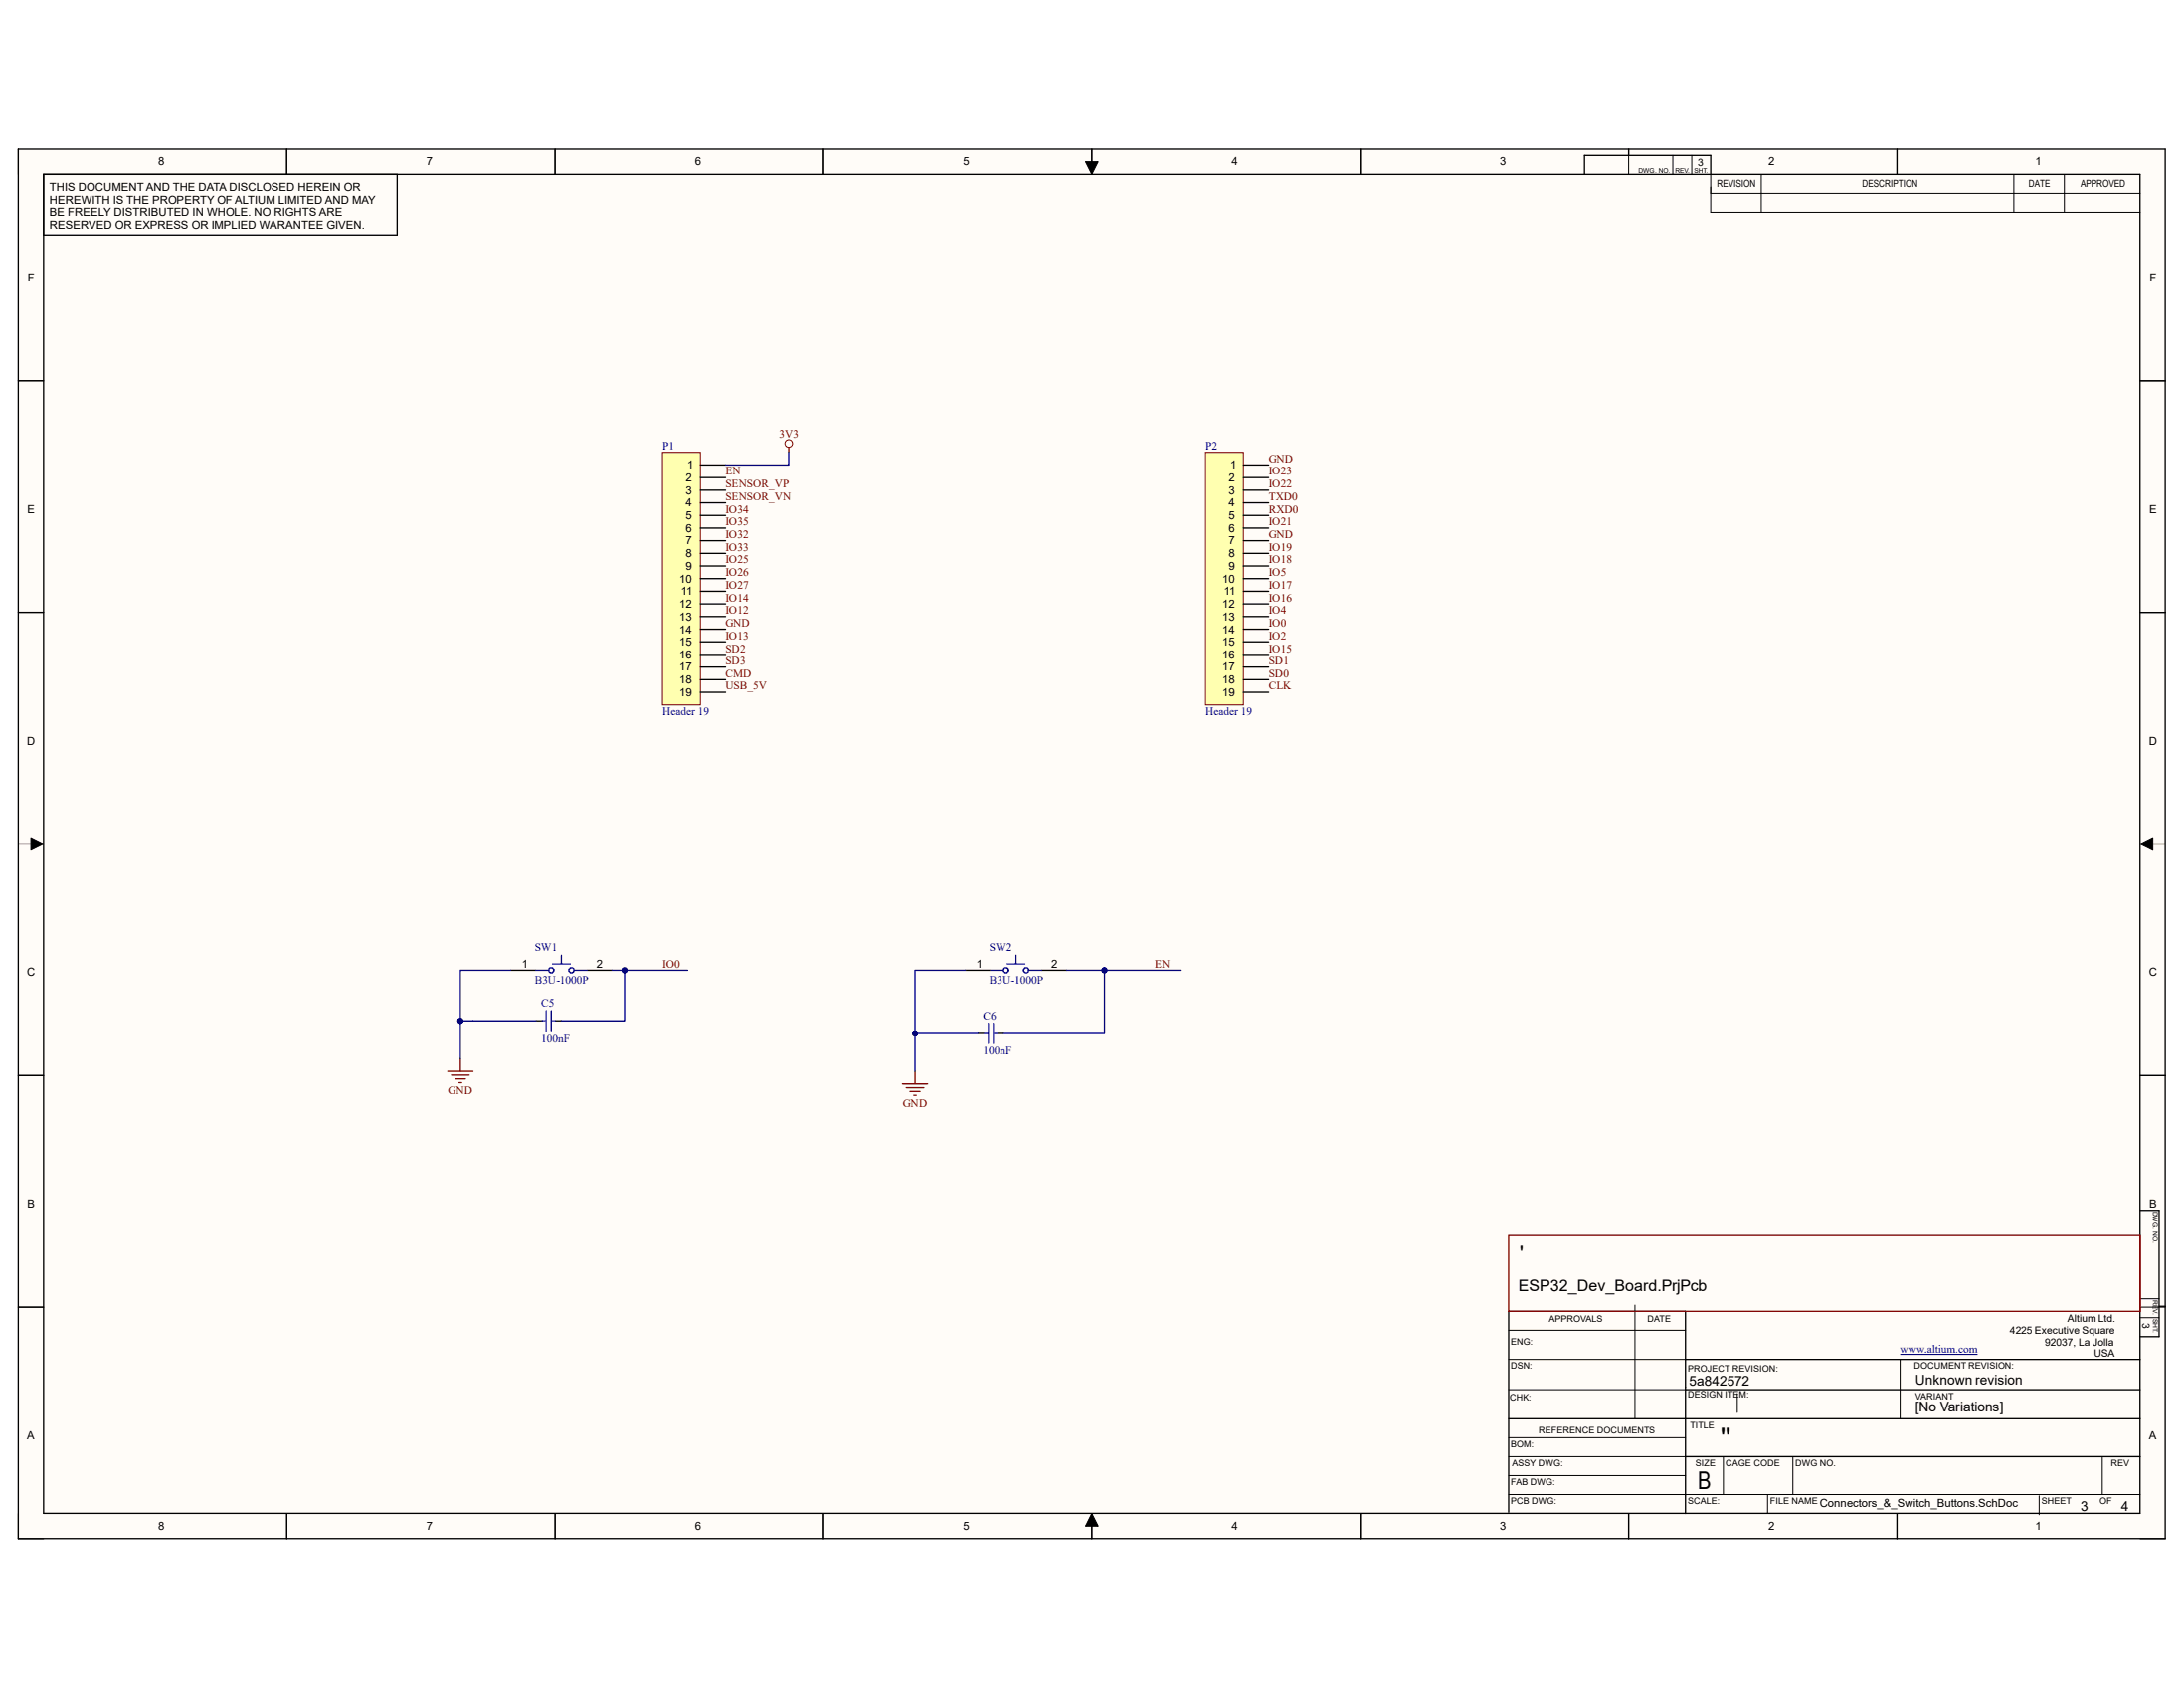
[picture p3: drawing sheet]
<svg xmlns="http://www.w3.org/2000/svg" width="279mm" height="216mm" viewBox="0 0 279 216" stroke-linecap="round" stroke-linejoin="round" font-family="sans-serif">
<g fill="#fffcf8">
<path d="M2.3 19.1h274.7v177.7h-274.7z" fill-rule="evenodd"/>
<path d="M5.6 22.3h268.2v171.3h-268.2z" fill-rule="evenodd"/>
</g>
<g fill="none" stroke="#000" stroke-width=".13">
<path d="M2.3 19.1v3.2M36.7 19.1v3.2M71 19.1v3.2M105.3 19.1v3.2M139.7 19.1v3.2M174 19.1v3.2M208.4 19.1v3.2M214 19.9v2.4M216.4 19.9v2.4M242.7 19.1v3.2M138.9 20.7h1.6l-.8 1.6zM218.9 22.3v4.9h54.9"/>
<path d="M218.9 24.7h54.9M225.3 22.3v4.9M257.6 22.3v4.9M264.1 22.3v4.9M2.3 48.7h3.3M273.8 48.7h3.2M2.3 78.3h3.3M273.8 78.3h3.2M2.3 107.9h3.3M4 107.1l1.6 .8-1.6 .8zM273.8 107.9l1.6-.8v1.7zM273.8 107.9h3.2"/>
<path d="M2.3 137.6h3.3M273.8 137.6h3.2M2.3 167.2h3.3M193 173.9h22.6M193 170.1h22.6M193 177.7h22.6M209.2 166.9v14.6M222.2 178.2v2.5M243.1 173.9v7.6M273.8 167.2h3.2M273.8 168.5h2.4M273.8 166.1h2.4"/>
<path d="M2.3 193.6v3.2h3.3M36.7 193.6v3.2M71 193.6v3.2M105.3 193.6v3.2M139.7 193.6l.8 1.6h-1.6zM139.7 193.6v3.2M174 193.6v3.2M193 191.2h80.8M193 186.3h22.6M193 183.9h22.6M193 188.7h22.6M208.4 193.6v3.2"/>
<path d="M220.5 186.3v4.9M226.1 191.2v2.4M229.4 186.3v4.9M242.7 193.6v3.2M260.9 191.3v2.4M268.9 186.3v4.9M273.8 196.8h3.2"/>
</g>
<g fill="none" stroke="#000" stroke-width=".17">
<path d="M2.3 19.1h274.7v177.7h-274.7zM36.7 19.1v3.2M71 19.1v3.2M105.3 19.1v3.2M139.7 19.1v3.2M174 19.1v3.2M208.4 19.1v.8M242.7 19.1v3.2M5.6 22.3h268.2v171.3h-268.2zM50.8 22.3v7.8h-45.2M202.7 22.3v-2.4h16.2v2.4M2.3 48.7h3.3"/>
<path d="M273.8 48.7h3.2M2.3 78.3h3.3M273.8 78.3h3.2M2.3 107.9h3.3M273.8 107.9h3.2M2.3 137.6h3.3M273.8 137.6h3.2M273.8 154.8h2.4v16.2h-2.4M2.3 167.2h3.3M215.6 173.9h58.2M215.6 177.7h58.2M276.2 167.1h.8"/>
<path d="M36.7 193.6v3.2M71 193.6v3.2M105.3 193.6v3.2M139.7 193.6v3.2M174 193.6v3.2M193 193.4v-25.7h22.6v25.9M193 181.5h80.8M208.4 193.6v3.2M215.6 186.3h58.2M242.7 193.6v3.2"/>
</g>
<path d="M138.9 20.7h1.6l-.8 1.6zM4 107.1l1.6 .8-1.6 .8zM273.8 107.9l1.6-.8v1.7zM139.7 193.6l.8 1.6h-1.6z" fill="#000"/>
<path d="M193 158h80.8v9.7h-80.8z" fill="none" stroke="#800000" stroke-width=".17"/>
<path d="M243.1 173.2h9.9" fill="none" stroke="#000080" stroke-width=".13"/>
<path d="M84.7 57.9h4.9v32.3h-4.9z" fill-rule="evenodd" fill="#ffffb0"/>
<path d="M84.7 57.9h4.9v32.3h-4.9z" fill="none" stroke="#800000" stroke-width=".13"/>
<g fill="none" stroke="#000" stroke-width=".17">
<path d="M89.6 59.5h3.2M89.6 61.1h3.2M89.6 62.7h3.2M89.6 64.3h3.2M89.6 65.9h3.2M89.6 67.5h3.2M89.6 69.2h3.2M89.6 70.8h3.2M89.6 72.4h3.2M89.6 74h3.2M89.6 75.6h3.2M89.6 77.2h3.2"/>
<path d="M89.6 78.9h3.2M89.6 80.5h3.2M89.6 82.1h3.2M89.6 83.7h3.2M89.6 85.3h3.2M89.6 86.9h3.2M89.6 88.6h3.2"/>
</g>
<path d="M154.2 57.9h4.9v32.3h-4.9z" fill-rule="evenodd" fill="#ffffb0"/>
<path d="M154.2 57.9h4.9v32.3h-4.9z" fill="none" stroke="#800000" stroke-width=".13"/>
<g fill="none" stroke="#000" stroke-width=".17">
<path d="M159.1 59.5h3.2M159.1 61.1h3.2M159.1 62.7h3.2M159.1 64.3h3.2M159.1 65.9h3.2M159.1 67.5h3.2M159.1 69.2h3.2M159.1 70.8h3.2M159.1 72.4h3.2M159.1 74h3.2M159.1 75.6h3.2M159.1 77.2h3.2"/>
<path d="M159.1 78.9h3.2M159.1 80.5h3.2M159.1 82.1h3.2M159.1 83.7h3.2M159.1 85.3h3.2M159.1 86.9h3.2M159.1 88.6h3.2M65.4 124.1h3.2M68.6 130.6h.8M71 130.6h.8M75.1 124.1h3.2M123.5 124.1h3.3"/>
<path d="M125.1 132.2h.8M127.6 132.2h.8M133.2 124.1h3.3"/>
</g>
<g fill="none" stroke="#00f" stroke-width=".17">
<path d="M68.6 124.1h1.6M69.4 130.6h.5M69.9 129.3v2.6M70.5 129.3v2.6M70.5 130.6h.5M70.7 123.3h2.3M71.8 122.2v1.1M73.4 124.1h1.7M125.9 132.2h.5M126.4 130.9v2.6M126.8 124.1h1.6M127.1 130.9v2.6"/>
<path d="M127.1 132.2h.5M128.9 123.3h2.2M130 122.2v1.1M131.6 124.1h1.6"/>
<circle cx="70.5" cy="124.1" r=".32"/>
<circle cx="73.1" cy="124.1" r=".32"/>
<circle cx="128.7" cy="124.1" r=".32"/>
<circle cx="131.3" cy="124.1" r=".32"/>
</g>
<path d="M78.3 124.1h1.6v6.5h-8.1" fill="none" stroke="#000080" stroke-width=".17"/>
<circle cx="79.9" cy="124.1" r=".32" fill="#000080"/>
<circle cx="79.9" cy="124.1" r=".32" fill="none" stroke="#000080" stroke-width=".13"/>
<path d="M136.5 124.1h4.8v8.1h-12.9" fill="none" stroke="#000080" stroke-width=".17"/>
<circle cx="141.3" cy="124.1" r=".32" fill="#000080"/>
<circle cx="141.3" cy="124.1" r=".32" fill="none" stroke="#000080" stroke-width=".13"/>
<path d="M123.5 124.1h-6.4v8.1h8" fill="none" stroke="#000080" stroke-width=".17"/>
<circle cx="117.1" cy="132.2" r=".32" fill="#000080"/>
<circle cx="117.1" cy="132.2" r=".32" fill="none" stroke="#000080" stroke-width=".13"/>
<path d="M57.3 137h3.2M57.8 137.5h2.2M58.2 138h1.3M58.7 138.5h.4M58.9 135.4v1.6M115.4 138.6h3.3M115.9 139.1h2.3M116.4 139.6h1.3M117.1 137v1.6M116.9 140.1h.3" fill="none" stroke="#800000" stroke-width=".17"/>
<path d="M65.4 124.1h-6.5v6.5" fill="none" stroke="#000080" stroke-width=".17"/>
<circle cx="58.9" cy="130.6" r=".32" fill="#000080"/>
<circle cx="58.9" cy="130.6" r=".32" fill="none" stroke="#000080" stroke-width=".13"/>
<path d="M68.6 130.6h-9.7v4.8" fill="none" stroke="#000080" stroke-width=".17"/>
<circle cx="58.9" cy="130.6" r=".32" fill="#000080"/>
<circle cx="58.9" cy="130.6" r=".32" fill="none" stroke="#000080" stroke-width=".13"/>
<path d="M117.1 132.2v4.8" fill="none" stroke="#000080" stroke-width=".17"/>
<circle cx="117.1" cy="132.2" r=".32" fill="#000080"/>
<circle cx="117.1" cy="132.2" r=".32" fill="none" stroke="#000080" stroke-width=".13"/>
<circle cx="100.9" cy="56.7" r=".49" fill="none" stroke="#800000" stroke-width=".13"/>
<path d="M100.9 57.2v.7" fill="none" stroke="#800000" stroke-width=".17"/>
<path d="M100.9 57.9v1.6h-8.1M79.9 124.1h8.1" fill="none" stroke="#000080" stroke-width=".17"/>
<circle cx="79.9" cy="124.1" r=".32" fill="#000080"/>
<circle cx="79.9" cy="124.1" r=".32" fill="none" stroke="#000080" stroke-width=".13"/>
<path d="M141.3 124.1h9.7" fill="none" stroke="#000080" stroke-width=".17"/>
<circle cx="141.3" cy="124.1" r=".32" fill="#000080"/>
<circle cx="141.3" cy="124.1" r=".32" fill="none" stroke="#000080" stroke-width=".13"/>
<text font-size="3.5" x="220.1" y="185.1">''</text>
<text font-size="3.1" x="217.2" y="190.5">B</text>
<text font-size="2.6" x="194.4" y="161.2">'</text>
<text font-size="2" x="194.3" y="165.2">ESP32_Dev_Board.PrjPcb</text>
<g font-size="1.7">
<text x="216.1" y="177.2">5a842572</text>
<text x="245" y="177">Unknown revision</text>
<text x="245" y="180.6">[No Variations]</text>
<text x="266.2" y="193.2">3</text>
<text x="271.4" y="193.2">4</text>
</g>
<g font-size="1.4">
<text x="20.2" y="21.2">8</text>
<text x="54.6" y="21.2">7</text>
<text x="88.9" y="21.2">6</text>
<text x="123.2" y="21.2">5</text>
<text x="157.6" y="21.2">4</text>
<text x="191.9" y="21.2">3</text>
<text x="226.2" y="21.2">2</text>
<text x="260.4" y="21.2">1</text>
<text x="6.3" y="24.4">THIS DOCUMENT AND THE DATA DISCLOSED HEREIN OR</text>
<text x="6.3" y="26">HEREWITH IS THE PROPERTY OF ALTIUM LIMITED AND MAY</text>
<text x="6.3" y="27.6">BE FREELY DISTRIBUTED IN WHOLE. NO RIGHTS ARE</text>
<text x="6.3" y="29.3">RESERVED OR EXPRESS OR IMPLIED WARANTEE GIVEN.</text>
<text x="3.6" y="36">F</text>
<text x="275" y="36">F</text>
<text x="87.9" y="59.9">1</text>
<text x="157.4" y="59.9">1</text>
<text x="3.5" y="65.6">E</text>
<text x="87.7" y="61.6">2</text>
<text x="87.7" y="63.2">3</text>
<text x="87.7" y="64.8">4</text>
<text x="157.2" y="61.6">2</text>
<text x="157.2" y="63.2">3</text>
<text x="157.2" y="64.8">4</text>
<text x="275" y="65.6">E</text>
<text x="87.7" y="66.4">5</text>
<text x="87.7" y="68">6</text>
<text x="87.7" y="69.6">7</text>
<text x="87.7" y="71.3">8</text>
<text x="157.2" y="66.4">5</text>
<text x="157.2" y="68">6</text>
<text x="157.2" y="69.6">7</text>
<text x="157.2" y="71.3">8</text>
<text x="86.9" y="74.5">10</text>
<text x="86.9" y="77.7">12</text>
<text x="87.1" y="76.1">11</text>
<text x="87.7" y="72.9">9</text>
<text x="156.4" y="74.5">10</text>
<text x="156.4" y="77.7">12</text>
<text x="156.6" y="76.1">11</text>
<text x="157.2" y="72.9">9</text>
<text x="86.9" y="79.3">13</text>
<text x="86.9" y="81">14</text>
<text x="86.9" y="82.6">15</text>
<text x="156.4" y="79.3">13</text>
<text x="156.4" y="81">14</text>
<text x="156.4" y="82.6">15</text>
<text x="86.9" y="84.2">16</text>
<text x="86.9" y="85.8">17</text>
<text x="86.9" y="87.4">18</text>
<text x="86.9" y="89">19</text>
<text x="156.4" y="84.2">16</text>
<text x="156.4" y="85.8">17</text>
<text x="156.4" y="87.4">18</text>
<text x="156.4" y="89">19</text>
<text x="3.5" y="95.2">D</text>
<text x="274.9" y="95.2">D</text>
<text x="3.5" y="124.8">C</text>
<text x="66.8" y="123.8">1</text>
<text x="76.3" y="123.8">2</text>
<text x="124.9" y="123.8">1</text>
<text x="134.5" y="123.8">2</text>
<text x="274.9" y="124.8">C</text>
<text x="3.5" y="154.5">B</text>
<text x="275" y="154.5">B</text>
<text x="3.5" y="184.1">A</text>
<text x="274.9" y="184.1">A</text>
<text x="20.2" y="195.7">8</text>
<text x="54.6" y="195.7">7</text>
<text x="88.9" y="195.7">6</text>
<text x="123.2" y="195.7">5</text>
<text x="157.6" y="195.7">4</text>
<text x="191.9" y="195.7">3</text>
<text x="226.2" y="195.7">2</text>
<text x="232.8" y="192.8">Connectors_&amp;_Switch_Buttons.SchDoc</text>
<text x="260.4" y="195.7">1</text>
</g>
<g font-size="1.4" fill="#000080">
<text x="84.8" y="57.5">P1</text>
<text x="154.2" y="57.5">P2</text>
<text x="84.8" y="91.4">Header 19</text>
<text x="154.2" y="91.4">Header 19</text>
<text x="68.4" y="121.7">SW1</text>
<text x="68.4" y="125.9">B3U-1000P</text>
<text x="126.6" y="121.7">SW2</text>
<text x="126.6" y="125.9">B3U-1000P</text>
<text x="69.2" y="128.8">C5</text>
<text x="125.8" y="130.4">C6</text>
<text x="69.2" y="133.3">100nF</text>
<text x="125.8" y="134.9">100nF</text>
<text x="243.1" y="173.1">www.altium.com</text>
</g>
<g font-size="1.4" fill="#800000">
<text x="99.7" y="55.9">3V3</text>
<text x="162.3" y="59.1">GND</text>
<text x="92.8" y="60.7">EN</text>
<text x="92.8" y="62.4">SENSOR_VP</text>
<text x="92.8" y="64">SENSOR_VN</text>
<text x="92.8" y="65.6">IO34</text>
<text x="162.3" y="60.7">IO23</text>
<text x="162.3" y="62.4">IO22</text>
<text x="162.3" y="64">TXD0</text>
<text x="162.3" y="65.6">RXD0</text>
<text x="92.8" y="70.4">IO33</text>
<text x="92.8" y="68.8">IO32</text>
<text x="92.8" y="67.2">IO35</text>
<text x="162.3" y="68.8">GND</text>
<text x="162.3" y="67.2">IO21</text>
<text x="162.3" y="70.4">IO19</text>
<text x="92.8" y="76.9">IO14</text>
<text x="92.8" y="75.3">IO27</text>
<text x="92.8" y="73.7">IO26</text>
<text x="92.8" y="72.1">IO25</text>
<text x="162.3" y="72.1">IO18</text>
<text x="162.3" y="73.7">IO5</text>
<text x="162.3" y="75.3">IO17</text>
<text x="162.3" y="76.9">IO16</text>
<text x="92.8" y="83.4">SD2</text>
<text x="92.8" y="80.1">GND</text>
<text x="92.8" y="81.7">IO13</text>
<text x="92.8" y="78.5">IO12</text>
<text x="162.3" y="78.5">IO4</text>
<text x="162.3" y="80.1">IO0</text>
<text x="162.3" y="81.7">IO2</text>
<text x="162.3" y="83.4">IO15</text>
<text x="92.8" y="88.2">USB_5V</text>
<text x="92.8" y="86.6">CMD</text>
<text x="92.8" y="85">SD3</text>
<text x="162.3" y="85">SD1</text>
<text x="162.3" y="86.6">SD0</text>
<text x="162.3" y="88.2">CLK</text>
<text x="84.8" y="123.8">IO0</text>
<text x="147.7" y="123.8">EN</text>
<text x="57.3" y="139.9">GND</text>
<text x="115.5" y="141.6">GND</text>
</g>
<g font-size="1.3">
<text x="217.2" y="21.2">3</text>
<text x="219.7" y="24">REVISION</text>
<text x="238.3" y="24">DESCRIPTION</text>
<text x="259.6" y="24">DATE</text>
<text x="266.2" y="24">APPROVED</text>
<text x="257.1" y="170.6">4225 Executive Square</text>
<text x="261.6" y="172.1">92037, La Jolla</text>
<text x="264.5" y="169">Altium Ltd.</text>
<text x="267.9" y="173.6">USA</text>
<text x="274.1" y="169.2" transform="rotate(90 274.1 169.2)">3</text>
</g>
<g font-size="1.1">
<text x="193.3" y="172">ENG:</text>
<text x="198.2" y="169.1">APPROVALS</text>
<text x="210.8" y="169.1">DATE</text>
<text x="193.2" y="179.1">CHK:</text>
<text x="193.3" y="175">DSN:</text>
<text x="215.9" y="175.4">PROJECT REVISION:</text>
<text x="215.9" y="178.8">DESIGN ITEM:</text>
<text x="244.9" y="175">DOCUMENT REVISION:</text>
<text x="245" y="178.9">VARIANT</text>
<text x="193.3" y="185.1">BOM:</text>
<text x="196.8" y="183.3">REFERENCE DOCUMENTS</text>
<text x="216.2" y="182.7">TITLE</text>
<text x="193.3" y="189.9">FAB DWG:</text>
<text x="193.5" y="187.5">ASSY DWG:</text>
<text x="216.9" y="187.5">SIZE</text>
<text x="220.8" y="187.5">CAGE CODE</text>
<text x="229.7" y="187.5">DWG NO.</text>
<text x="270" y="187.5">REV</text>
<text x="193.3" y="192.4">PCB DWG:</text>
<text x="215.9" y="192.4">SCALE:</text>
<text x="226.4" y="192.4">FILE NAME</text>
<text x="261.2" y="192.4">SHEET</text>
<text x="268.6" y="192.4">OF</text>
</g>
<g font-size=".8">
<text x="209.6" y="22.1">DWG. NO.</text>
<text x="214.3" y="22.1">REV. SHT.</text>
<text x="275.4" y="154.9" transform="rotate(90 275.4 154.9)">DWG. NO.</text>
<text x="275.4" y="166.3" transform="rotate(90 275.4 166.3)">REV. SHT.</text>
</g>
</svg>
